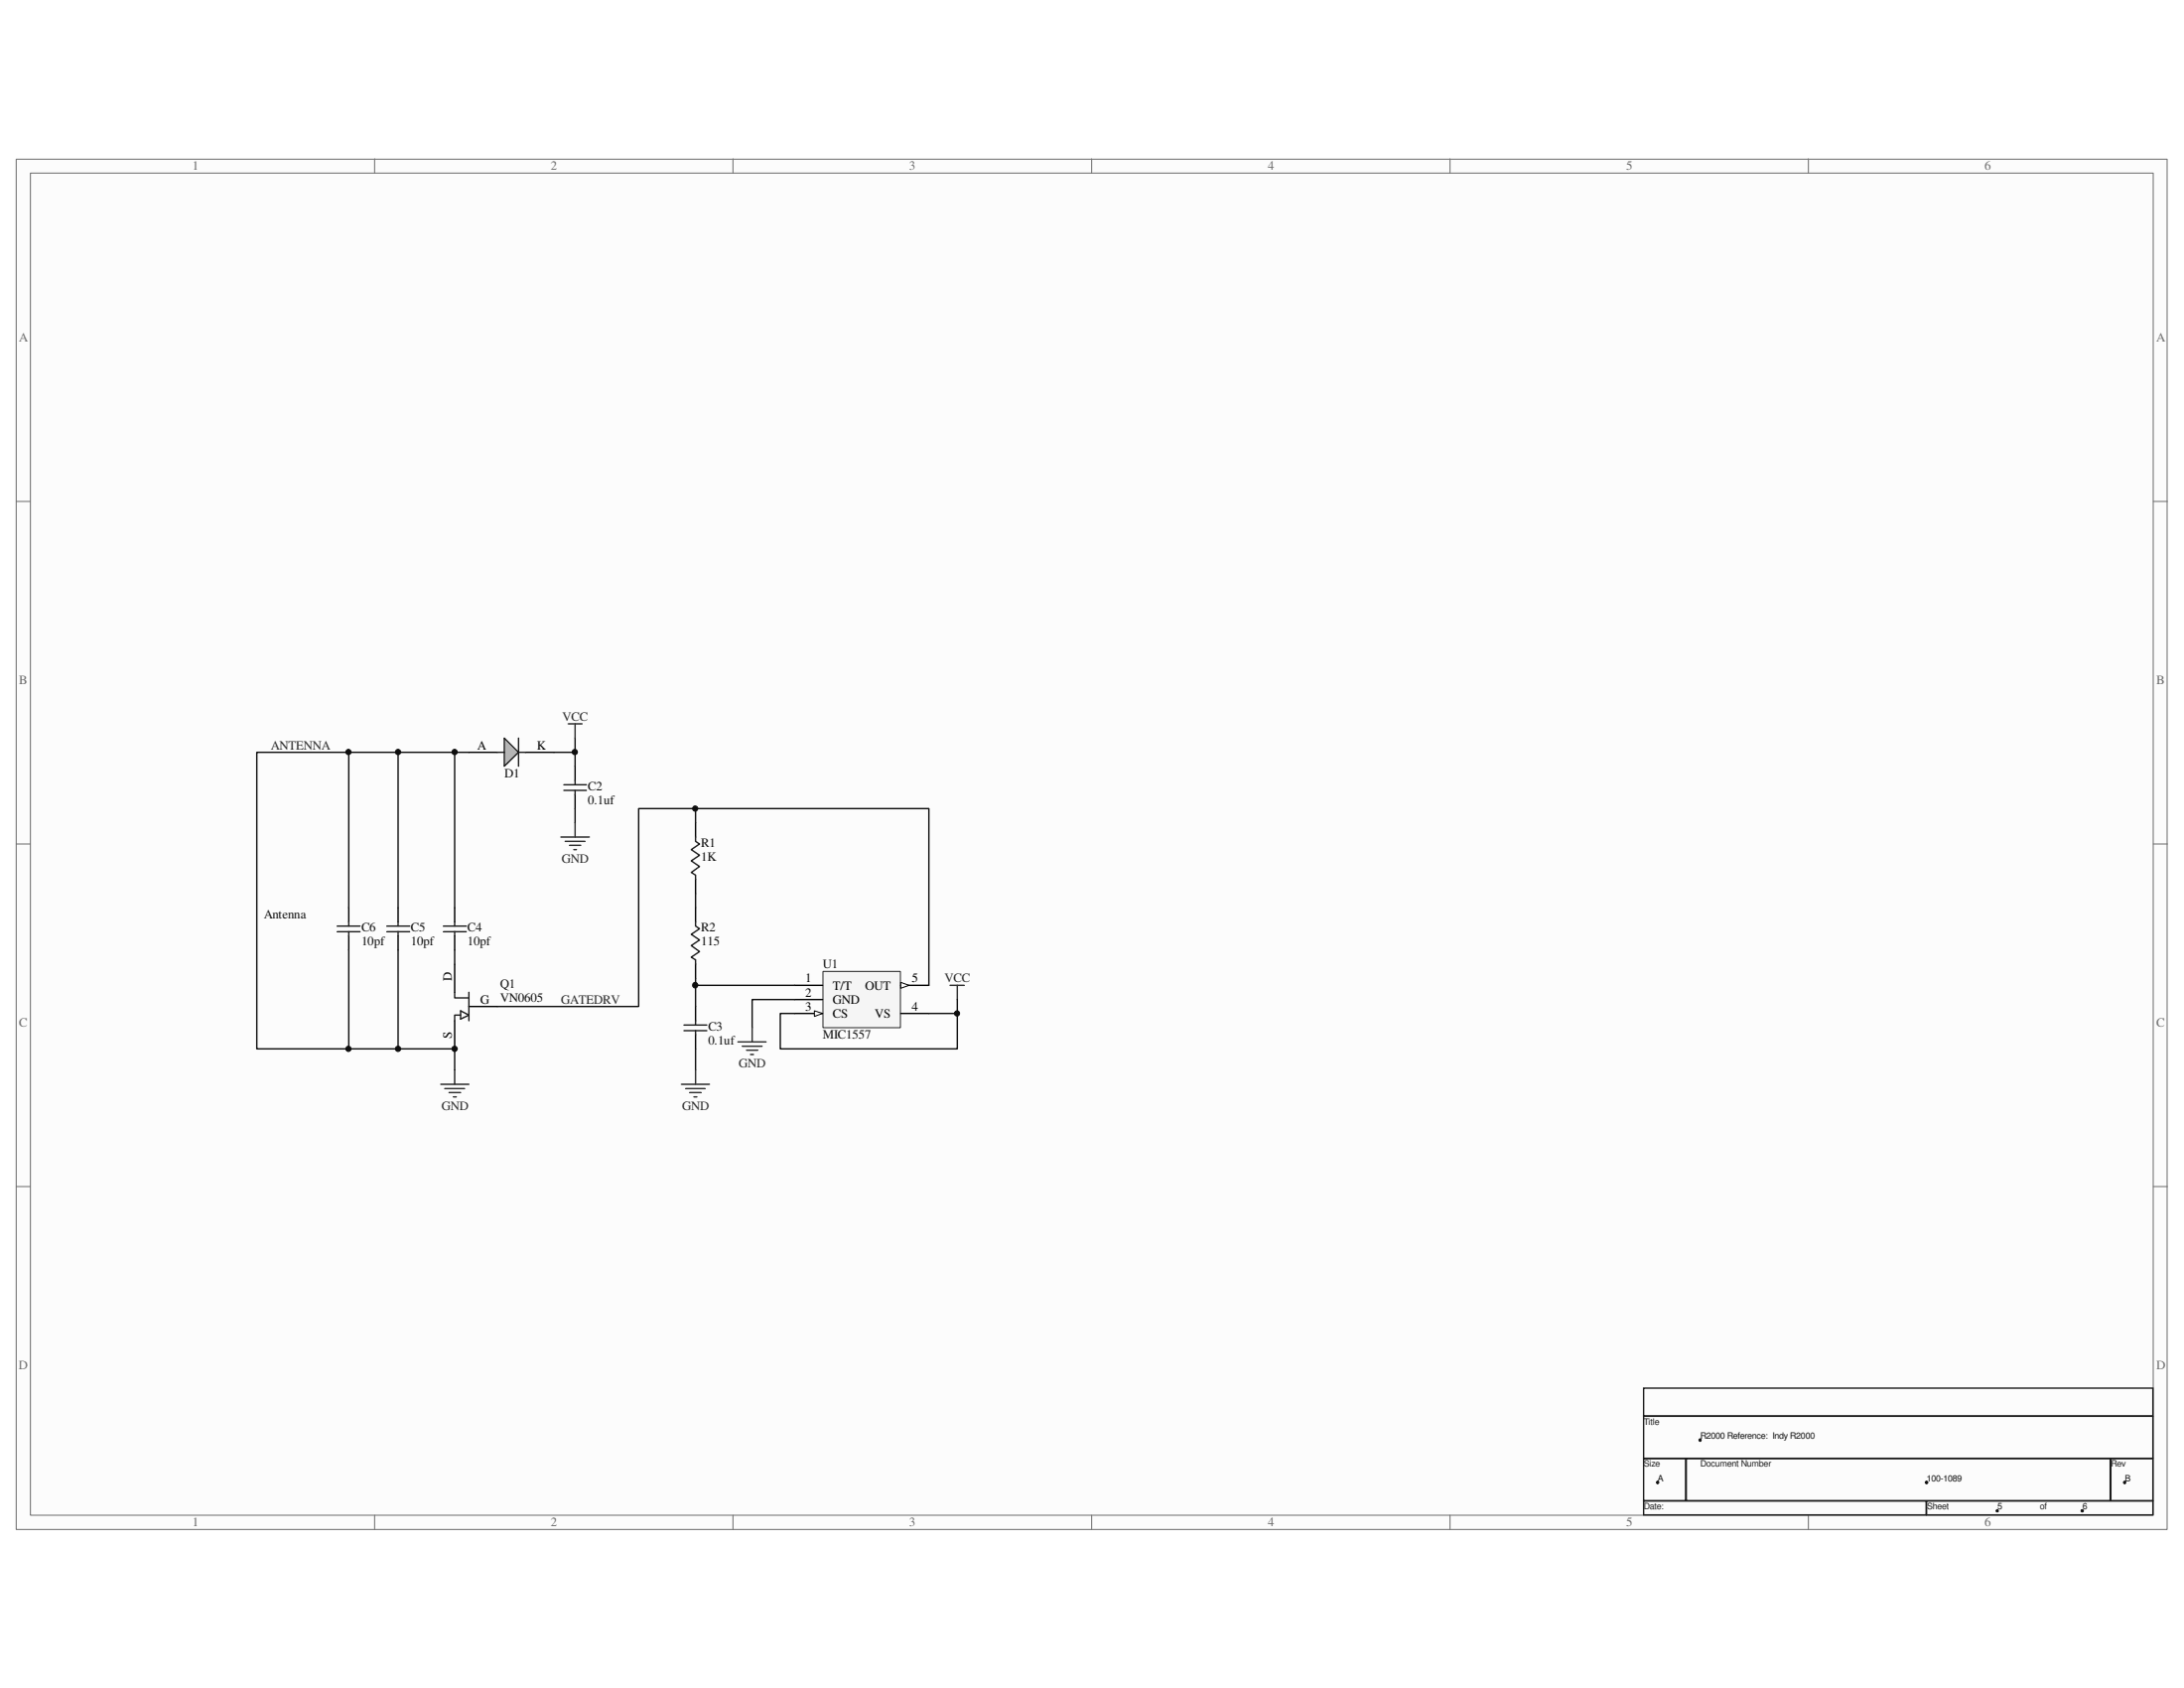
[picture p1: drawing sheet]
<svg xmlns="http://www.w3.org/2000/svg" width="279mm" height="216mm" viewBox="0 0 279 216" stroke-linecap="round" stroke-linejoin="round" font-family="sans-serif">
<path d="M2.1 20.4h275.1v175.2h-275.1z" fill="#fcfcfc"/>
<path d="M2.1 20.4h275.1v175.2h-275.1z" fill="none" stroke="#6a6a6a" stroke-width=".13"/>
<path d="M3.9 22.2h271.6v171.6h-271.6z" fill="#fcfcfc"/>
<g fill="none" stroke="#6a6a6a" stroke-width=".13">
<path d="M3.9 22.1h271.6v171.7h-271.6zM47.9 20.3v1.8M93.8 20.3v1.8M139.7 20.3v1.8M185.5 20.3v1.8M231.4 20.3v1.8M2.1 64.1h1.8M275.5 64.1h1.8M2.1 107.9h1.8M275.5 107.9h1.8M2.1 151.8h1.8M275.5 151.8h1.8"/>
<path d="M47.9 193.8v1.8M93.8 193.8v1.8M139.7 193.8v1.8M185.5 193.8v1.8M231.4 193.8v1.8"/>
</g>
<path d="M210.3 177.5h65.1v3.6h-65.1zM210.3 181.1h65.1v5.4h-65.1zM210.3 186.6h5.3v5.3h-5.3zM210.3 192h36.1v1.8h-36.1zM215.7 186.6h54.3v5.3h-54.3zM246.5 192h28.9v1.8h-28.9zM270 186.6h5.4v5.3h-5.4z" fill="none" stroke="#1c1c1c" stroke-width=".18"/>
<path d="M266.3 193.1h.2v.2h-.2z" fill-rule="evenodd" fill="#0e0e0e"/>
<path d="M266.3 193.1h.2v.2h-.2z" fill="none" stroke="#0e0e0e" stroke-width=".13"/>
<path d="M255.4 193.1h.2v.2h-.2z" fill-rule="evenodd" fill="#0e0e0e"/>
<path d="M255.4 193.1h.2v.2h-.2z" fill="none" stroke="#0e0e0e" stroke-width=".13"/>
<circle cx="212.1" cy="189.6" r=".16" fill="#0e0e0e"/>
<circle cx="212.1" cy="189.6" r=".16" fill="none" stroke="#0e0e0e" stroke-width=".13"/>
<path d="M217.4 184.1h.2v.2h-.2z" fill-rule="evenodd" fill="#0e0e0e"/>
<path d="M217.4 184.1h.2v.2h-.2z" fill="none" stroke="#0e0e0e" stroke-width=".13"/>
<path d="M271.7 189.5h.2v.2h-.2z" fill-rule="evenodd" fill="#0e0e0e"/>
<path d="M271.7 189.5h.2v.2h-.2z" fill="none" stroke="#0e0e0e" stroke-width=".13"/>
<circle cx="246.5" cy="189.6" r=".17" fill="#0e0e0e"/>
<circle cx="246.5" cy="189.6" r=".17" fill="none" stroke="#0e0e0e" stroke-width=".13"/>
<path d="M89 116.1v1.8M89 123.3v1.8M89 128.7v1.9M89 132.3v1.9" fill="none" stroke="#000" stroke-width=".18"/>
<path d="M89 117.9v.5l.5 .4-1.1 .7 1.1 .7-1.1 .7 1.1 .8-1.1 .7 .6 .4v.5M87.5 131.1h2.9M87.5 131.8h2.9M89 130.6v.5M89 131.8v.5" fill="none" stroke="#1c1c1c" stroke-width=".18"/>
<path d="M105.3 124.3h9.9v7.1h-9.9z" fill="#f5f5f5"/>
<path d="M105.3 124.2h9.9v7.2h-9.9z" fill="none" stroke="#262626" stroke-width=".13"/>
<path d="M101.6 126h3.6M101.6 129.6h3.6" fill="none" stroke="#000" stroke-width=".18"/>
<path d="M104.2 129.3l1 .3-1 .4z" fill="#fcfcfc"/>
<path d="M104.2 129.3l1 .3-1 .4z" fill="none" stroke="#000" stroke-width=".13"/>
<path d="M101.6 127.8h3.6M115.2 129.6h3.6M115.2 126h3.6" fill="none" stroke="#000" stroke-width=".18"/>
<path d="M115.2 125.6l1.1 .4-1.1 .4z" fill="#fcfcfc"/>
<path d="M115.2 125.6l1.1 .4-1.1 .4z" fill="none" stroke="#000" stroke-width=".13"/>
<g fill="none" stroke="#0e0e0e" stroke-width=".18">
<path d="M44.6 96.2v19.9M50.9 96.2v19.9M58.2 96.2v19.9M60 96.2h-27.1v38h25.3v2.7M70.9 96.2h2.7v1.8M73.6 94.4v1.8M73.6 103.4v1.8M44.6 121.5v12.7M50.9 121.5v12.7M58.2 121.5v1.8M89 125.1v3.6M89 134.2v2.7"/>
<path d="M89 126h12.6M101.6 127.8h-5.4v3.6M101.6 129.6h-1.8v4.6h22.7v-4.6M118.8 126v-22.6h-37.1v25.3h-18.1M122.5 127.8v1.8h-3.7"/>
</g>
<g fill="none" stroke="#262626" stroke-width=".18">
<path d="M72.7 92.6h1.8M73.6 92.6v1.8M71.8 107.1h3.6M72.3 107.6h2.5M72.9 108.1h1.4M73.4 108.7h.3M73.6 105.2v1.9M56.4 138.7h3.6M56.9 139.2h2.5M57.4 139.7h1.5M58.2 136.9v1.8M87.2 138.7h3.6"/>
<path d="M87.7 139.2h2.5M88.2 139.7h1.5M89 136.9v1.8M94.4 133.3h3.6M95 133.8h2.5M95.5 134.3h1.4M96 134.9h.4M96.2 131.4v1.9M121.5 126h1.9M122.5 126v1.8M58 140.3h.4M88.8 140.3h.4"/>
</g>
<g fill="none" stroke="#000" stroke-width=".18">
<path d="M60 96.2h3.6M67.2 96.2h3.7M73.6 98v1.8M44.6 116.1v1.8M44.6 119.7v1.8M50.9 116.1v1.8M50.9 119.7v1.8M58.2 116.1v1.8M58.2 119.7v1.8M73.6 101.6v1.8M58.2 123.3v3.6M58.2 130.6v3.6"/>
<path d="M60 128.7h3.6"/>
</g>
<g fill="none" stroke="#1c1c1c" stroke-width=".18">
<path d="M66.3 94.4v3.6M66.3 96.2h.9M73.6 99.8v.6M43.1 118.4h3M43.1 119.2h3M44.6 117.9v.5M44.6 119.2v.5M49.5 118.4h2.9M49.5 119.2h2.9M50.9 117.9v.5M50.9 119.2v.5M56.7 118.4h2.9"/>
<path d="M56.7 119.2h2.9M58.2 117.9v.5M58.2 119.2v.5M72.1 100.4h2.9M72.1 101.1h2.9M73.6 101.1v.5M58.2 126.9v.7h1.8M58.9 129.8h-.7v.8M58.9 129.3l1.1 .5-1.1 .5zM60 126.9v3.7"/>
</g>
<path d="M64.5 94.4l1.8 1.8-1.8 1.8z" fill="#c0c0c0"/>
<path d="M63.6 96.2h.9M64.5 94.4l1.8 1.8-1.8 1.8zM89 107.1v.5l.5 .3-1.1 .8 1.1 .7-1.1 .7 1.1 .7-1.1 .8 .6 .3v.6" fill="none" stroke="#1c1c1c" stroke-width=".18"/>
<path d="M89 105.2v1.9M89 112.5v1.8" fill="none" stroke="#000" stroke-width=".18"/>
<path d="M89 103.4v1.8M89 114.3v1.8" fill="none" stroke="#0e0e0e" stroke-width=".18"/>
<circle cx="44.6" cy="134.1" r=".34" fill="#0e0e0e"/>
<circle cx="44.6" cy="134.1" r=".34" fill="none" stroke="#0e0e0e" stroke-width=".13"/>
<circle cx="44.6" cy="96.2" r=".34" fill="#0e0e0e"/>
<circle cx="44.6" cy="96.2" r=".34" fill="none" stroke="#0e0e0e" stroke-width=".13"/>
<circle cx="50.9" cy="134.1" r=".34" fill="#0e0e0e"/>
<circle cx="50.9" cy="134.1" r=".34" fill="none" stroke="#0e0e0e" stroke-width=".13"/>
<circle cx="50.9" cy="96.2" r=".34" fill="#0e0e0e"/>
<circle cx="50.9" cy="96.2" r=".34" fill="none" stroke="#0e0e0e" stroke-width=".13"/>
<circle cx="58.2" cy="134.1" r=".34" fill="#0e0e0e"/>
<circle cx="58.2" cy="134.1" r=".34" fill="none" stroke="#0e0e0e" stroke-width=".13"/>
<circle cx="58.2" cy="96.2" r=".34" fill="#0e0e0e"/>
<circle cx="58.2" cy="96.2" r=".34" fill="none" stroke="#0e0e0e" stroke-width=".13"/>
<circle cx="73.5" cy="96.2" r=".34" fill="#0e0e0e"/>
<circle cx="73.5" cy="96.2" r=".34" fill="none" stroke="#0e0e0e" stroke-width=".13"/>
<circle cx="88.9" cy="126" r=".35" fill="#0e0e0e"/>
<circle cx="88.9" cy="126" r=".35" fill="none" stroke="#0e0e0e" stroke-width=".13"/>
<circle cx="88.9" cy="103.4" r=".34" fill="#0e0e0e"/>
<circle cx="88.9" cy="103.4" r=".34" fill="none" stroke="#0e0e0e" stroke-width=".13"/>
<circle cx="122.4" cy="129.6" r=".33" fill="#0e0e0e"/>
<circle cx="122.4" cy="129.6" r=".33" fill="none" stroke="#0e0e0e" stroke-width=".13"/>
<g font-size="1.6" fill="#696969">
<text x="24.6" y="21.8">1</text>
<text x="70.5" y="21.8">2</text>
<text x="116.3" y="21.8">3</text>
<text x="162.2" y="21.8">4</text>
<text x="208.1" y="21.8">5</text>
<text x="253.9" y="21.8">6</text>
<text x="2.5" y="43.7">A</text>
<text x="275.8" y="43.7">A</text>
<text x="2.5" y="87.5">B</text>
<text x="275.8" y="87.5">B</text>
<text x="2.5" y="131.3">C</text>
<text x="275.8" y="131.3">C</text>
<text x="2.4" y="175.1">D</text>
<text x="275.8" y="175.1">D</text>
<text x="24.6" y="195.2">1</text>
<text x="70.5" y="195.2">2</text>
<text x="116.3" y="195.2">3</text>
<text x="162.2" y="195.2">4</text>
<text x="208.1" y="195.2">5</text>
<text x="253.9" y="195.2">6</text>
</g>
<g font-size="1.6" fill="#262626">
<text x="34.7" y="95.8">ANTENNA</text>
<text x="72" y="92.2">VCC</text>
<text x="71.9" y="110.3">GND</text>
<text x="120.9" y="125.6">VCC</text>
<text x="71.8" y="128.4">GATEDRV</text>
<text x="94.5" y="136.5">GND</text>
<text x="56.5" y="141.9">GND</text>
<text x="87.3" y="141.9">GND</text>
</g>
<g font-size="1.6">
<text x="61.1" y="95.8">A</text>
<text x="68.7" y="95.8">K</text>
<text x="57.8" y="125.5" transform="rotate(-90 57.8 125.5)">D</text>
<text x="103" y="125.6">1</text>
<text x="116.7" y="125.6">5</text>
<text x="61.5" y="128.4">G</text>
<text x="103" y="129.3">3</text>
<text x="103" y="127.5">2</text>
<text x="106.6" y="126.6">T/T</text>
<text x="106.6" y="130.2">CS</text>
<text x="106.6" y="128.4">GND</text>
<text x="110.7" y="126.6">OUT</text>
<text x="111.9" y="130.2">VS</text>
<text x="116.7" y="129.3">4</text>
<text x="57.8" y="132.9" transform="rotate(-90 57.8 132.9)">S</text>
</g>
<g font-size="1.6" fill="#0e0e0e">
<text x="64.6" y="99.4">D1</text>
<text x="75.2" y="101.1">C2</text>
<text x="75.2" y="102.9">0.1uf</text>
<text x="89.7" y="108.3">R1</text>
<text x="89.7" y="110.1">1K</text>
<text x="33.8" y="117.5">Antenna</text>
<text x="46.3" y="119.2">C6</text>
<text x="52.6" y="119.2">C5</text>
<text x="59.8" y="119.2">C4</text>
<text x="89.7" y="119.2">R2</text>
<text x="46.3" y="120.9">10pf</text>
<text x="52.6" y="120.9">10pf</text>
<text x="59.8" y="120.9">10pf</text>
<text x="89.7" y="120.9">115</text>
<text x="105.3" y="123.9">U1</text>
<text x="64" y="126.4">Q1</text>
<text x="64" y="128.2">VN0605</text>
<text x="90.6" y="131.8">C3</text>
<text x="90.6" y="133.6">0.1uf</text>
<text x="105.3" y="132.9">MIC1557</text>
</g>
<g font-size="1.1" fill="#1c1c1c">
<text x="210.3" y="182.2">Title</text>
<text x="210.3" y="187.6">Size</text>
<text x="217.6" y="187.6">Document Number</text>
<text x="270" y="187.6">Rev</text>
<text x="210.3" y="193">Date:</text>
<text x="246.5" y="193">Sheet</text>
<text x="261" y="193">of</text>
</g>
<g font-size="1.1" fill="#0e0e0e">
<text x="217.6" y="184">R2000 Reference: Indy R2000</text>
<text x="212.1" y="189.4">A</text>
<text x="246.5" y="189.4">100-1089</text>
<text x="271.9" y="189.4">B</text>
<text x="255.6" y="193">5</text>
<text x="266.4" y="193">6</text>
</g>
</svg>
